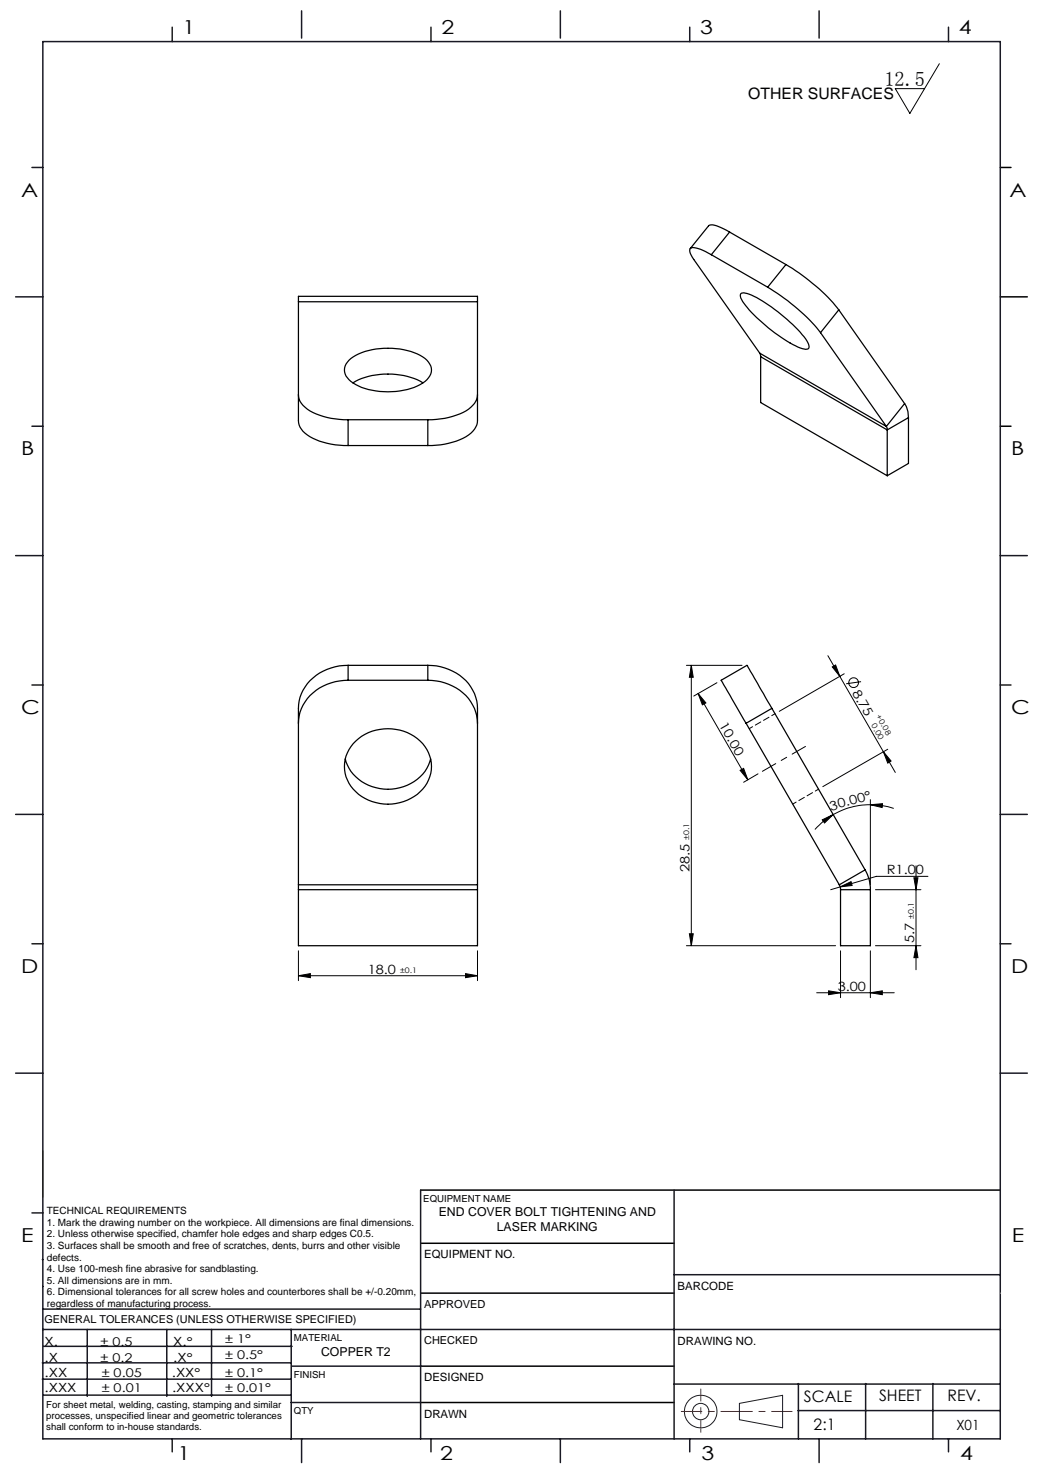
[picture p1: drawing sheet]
<svg xmlns="http://www.w3.org/2000/svg" width="210mm" height="297mm" viewBox="0 0 210 297" stroke-linecap="round" stroke-linejoin="round" font-family="sans-serif">
<g fill="none" stroke="#191924" stroke-width=".2">
<path d="M8.6 231.2v9.4M148.6 282l8.7-1.6v6.5l-8.7-1.6z"/>
<circle cx="140.8" cy="283.7" r="3.3"/>
<circle cx="140.8" cy="283.7" r="1.64"/>
</g>
<path d="M201 33.7h2.2M201 59.7h5.4M201 85.7h2.2M84.5 239.1h116.5M84.6 259.9h50.9M84.6 249.8h50.9M84.6 274.5h50.9M84.5 281.8h51" fill="none" stroke="#000" stroke-width=".3"/>
<path d="M136.9 283.6h22.3" fill="none" stroke="#f00" stroke-width=".2" stroke-dasharray="6.3 1.3 1.3 1.3" stroke-dashoffset="2.2"/>
<path d="M140.8 287.8v-8.7" fill="none" stroke="#f00" stroke-width=".2" stroke-dasharray="6.3 1.3 1.3 1.3" stroke-dashoffset="3.9"/>
<g fill="none" stroke="#191924" stroke-width=".3">
<path d="M8.6 8.4h192.4v280.7h-192.4zM34.6 5.5v2.9M60.6 2.2v5.5M86.6 5.5v2.9M112.6 2.2v5.5M138.6 5.5v2.9M164.6 2.2v5.5M190.6 5.5v2.9M6.4 33.7h2.2M3.1 59.7h5.5M6.4 85.7h2.2M3.1 111.7h5.5"/>
<path d="M201 111.7h5.4M6.4 137.7h2.2M201 137.7h2.2M3.1 163.7h5.5M201 163.7h5.4M6.4 189.6h2.2M201 189.6h2.2M3.1 215.6h5.5M201 215.6h5.4M84.5 239.1v50M135.5 239.1v50M6.4 243.7h2.2"/>
<path d="M8.5 253.1h.1M8.6 258.5h.1M135.5 256.1h65.5M8.5 277.1h49.9M8.5 273.9h49.9M8.6 267.2h192.4M8.6 263.1h75.9M8.8 270.5h49.9M17.5 267.2v13.4M33.5 267.2v13.4M42.5 267.2v13.4M58.5 267.2v22"/>
<path d="M58.6 274.5h26M135.5 278.1h65.5M160.4 278v11.1M174 278v11.1M187.5 278v11.1M8.8 280.3h49.7M34.6 289.1v2.6M58.5 281.8h26M60.6 289.1v4.8M86.6 289.1v2.6M112.6 289.1v4.8M138.6 289.1v2.6"/>
<path d="M160.4 283.5h40.5M164.6 289.1v4.8M190.6 289.1v2.6"/>
</g>
<path d="M201 259.9h.1" fill="none" stroke="#c0c0c0" stroke-width=".2"/>
<g fill="none" stroke="#000" stroke-width=".2">
<path d="M188.8 12.8l-6 10-2.9-5h5.9M137.9 133.7h11.2M138.9 133.7l.4 2.4h-.8zM138.9 133.7v56.3M140.3 139.4l10 17.3M140.3 139.4l1.6 1.8-.8 .4zM144.1 137.2l-4.7 2.7M166.4 131.8l13.5 23.4M167.3 134l.6-.4 .9 2.3zM169.7 135.4l-13.1 7.5M173 137l-3 .4M148.7 154.8l.7-.4 .9 2.3z"/>
<path d="M152.3 155.5l-2.9 1.7M177.5 151.1l1.6 1.8-.7 .4zM178.4 150.6l-13.1 7.5M165.2 164.7l2.2-1-1.7 1.7zM167.4 163.7a14.9 14.9 0 0 0-3.6 3M168.8 178.2l2.2-1 .2 .7zM168.8 178.2l-1.9 .6M174.9 161.7l2.4-.2v.8zM174.9 161.7a15.1 15.1 0 0 0-7.5 2M174.9 161.7a14.6 14.6 0 0 1 4.7 .8M174.9 160.7v17.1M175.9 178.8h9.2"/>
<path d="M183.7 176.4h.8l-.4 2.4zM184.1 174v20.9M186.5 176.1h-10.4l-7.3 2.1M60 196.1l2.4-.5v.9zM60 191.1v6M60 196.1h36M93.6 195.6l2.4 .5-2.4 .4zM96 191.1v6M137.9 190h30M138.5 187.6h.8l-.4 2.4zM164.1 199.5h15.6M166.5 199.1l2.4 .4-2.4 .4z"/>
<path d="M168.9 191.1v9.4M174.9 199.5l2.4-.4v.8zM174.9 191.1v9.4M175.9 190h9.2M184.1 190l.4 2.4h-.8z"/>
<circle cx="171.5" cy="137.2" r=".98"/>
</g>
<path d="M153.2 155l8.7-5" fill="none" stroke="#000" stroke-width=".2" stroke-dasharray="15.2 1.3 1.3 1.3" stroke-dashoffset="12.1"/>
<g fill="#000">
<path d="M138.9 133.7l.4 2.4h-.8zM138.5 187.6h.8l-.4 2.4z"/>
<path d="M167.3 134l.6-.4 .9 2.3zM177.5 151.1l1.6 1.8-.7 .4z"/>
<path d="M148.7 154.8l.7-.4 .9 2.3zM140.3 139.4l1.6 1.8-.8 .4z"/>
<path d="M174.9 161.7l2.4-.2v.8zM165.2 164.7l2.2-1-1.7 1.7z"/>
<path d="M60 196.1l2.4-.5v.9zM93.6 195.6l2.4 .5-2.4 .4zM168.8 178.2l2.4-.3-.2-.7z"/>
<path d="M174.9 199.5l2.4-.4v.8zM166.5 199.1l2.4 .4-2.4 .4z"/>
<path d="M184.1 190l.4 2.4h-.8zM183.7 176.4h.8l-.4 2.4z"/>
</g>
<g fill="none" stroke="#000" stroke-width=".25">
<path d="M142.9 51.2a7.4 7.4 0 0 0-3.9-1.4 .75 .75 0 0 0-.3 1.2l.7 1.1 13.3 18.9M142.9 51.2l11.4 6.5M146.6 46.6a7.4 7.4 0 0 0-3.9-1.4l-.3 .2-3.7 4.5M146.6 46.6l-3.7 4.6M146.6 46.6l11.3 6.6M148.9 59a3 3 0 0 1 2.6 .5 33.6 33.6 0 0 1 10.6 9l.4 .7a.67 .67 0 0 1 0 .9 .67 .67 0 0 1-.9 0 23.2 23.2 0 0 1-8.4-5.3 15.4 15.4 0 0 1-4.4-5.2zM154.3 57.7a39.8 39.8 0 0 1 10.6 9.1M157.9 53.2a38.9 38.9 0 0 1 10.7 9.1M157.9 53.2l-3.6 4.5M60 79.3a4.8 4.8 0 0 0 3.5 3.9 16.1 16.1 0 0 0 6.5 1.1M60 60.6v24a4.3 4.3 0 0 0 2.9 3.5 15.9 15.9 0 0 0 7.1 1.4M60 60.6v-1.1h36v1.1"/>
<path d="M60 60.6h36M70.1 72.4a11.4 11.4 0 0 1 7.9-2.4 11.6 11.6 0 0 1 7.8 2.4 2.63 2.63 0 0 1-.4 4.3 14.5 14.5 0 0 1-12.1 1.4 6.2 6.2 0 0 1-3.9-3l-.2-.7a2.7 2.7 0 0 1 .9-2zM70.9 76.9a14.9 14.9 0 0 1 14.1 0M96 79.3a4.3 4.3 0 0 1-3 3.6 16.2 16.2 0 0 1-7 1.4M96 60.6v24a4.8 4.8 0 0 1-3.6 3.8 16.1 16.1 0 0 1-6.4 1.1M152.7 71l.2 .7M152.7 71l25.4 14.7M152.9 71.7l25.4 14.7M152.9 71.7v9.2l25.4 14.7M164.9 66.8l13.2 18.9M168.6 62.3l-3.7 4.5M168.6 62.3l13.2 18.8"/>
<path d="M70 84.3v5.2M70 84.3h16M70 89.5h16M86 84.3v5.2M178.1 85.7l.2 .7M178.3 86.4v9.2M181.8 81.1a5.2 5.2 0 0 1 .8 2.8M181.8 81.1l-3.7 4.6M182.6 83.9l-4.3 2.5M182.6 83.9v9.2l-4.3 2.5M70 136.7a9.7 9.7 0 0 0-9.9 7.2l-.1 1.4M70 133.7a9.7 9.7 0 0 0-9.9 7.2l-.1 1.4v35.5"/>
<path d="M70 136.7h16M70 133.7v3M70 133.7h16M86 136.7a9.5 9.5 0 0 1 9.9 7.9l.1 .7M86 133.7a9.5 9.5 0 0 1 9.9 7.9l.1 36.2M86 133.7v3M69.4 152.5a8.6 8.6 0 0 0 9.4 6.1 8.5 8.5 0 0 0 7.7-6.1M71 149.4a9.5 9.5 0 0 1 14.8 1.2 7.1 7.1 0 0 1-4 10.2 9.2 9.2 0 0 1-12-4.1 6.7 6.7 0 0 1 1.2-7.3zM149.9 145.3l18.8 32.5M155.1 142.3l-5-8.6-5.2 3 5 8.6M155.1 142.3l-5.2 3M155.1 142.3l18.7 32.5"/>
<path d="M60 177.8v1M60 177.8h36M60 178.8v11.2h36v-11.2M60 178.8h36M96 177.8v1M168.7 177.8l.2 1M168.9 178.8h6M168.9 178.8v11.2h6v-11.2M173.8 174.8a7.3 7.3 0 0 1 1.1 4M173.8 174.8l-5.1 3"/>
</g>
<path d="M155.8 143.4l-5.2 3M159.3 161.6l5.2-3" fill="none" stroke="#000" stroke-width=".2" stroke-dasharray="1.3 .6" stroke-dashoffset=".5"/>
<text font-size="4.1" x="177.7" y="17.2">12.5</text>
<g font-size="3.9">
<text x="36.7" y="6.9">1</text>
<text x="88.7" y="6.9">2</text>
<text x="140.7" y="6.9">3</text>
<text x="192.7" y="6.9">4</text>
<text x="4.2" y="39.5">A</text>
<text x="202.9" y="39.5">A</text>
<text x="4.2" y="91.5">B</text>
<text x="203.2" y="91.5">B</text>
<text x="4.2" y="143.5">C</text>
<text x="203.2" y="143.5">C</text>
<text x="4.2" y="195.5">D</text>
<text x="203.2" y="195.5">D</text>
<text x="4.2" y="249.6">E</text>
<text x="203.3" y="249.6">E</text>
<text x="35.7" y="293.4">1</text>
<text x="88.4" y="293.4">2</text>
<text x="141" y="293.4">3</text>
<text x="193" y="293.4">4</text>
</g>
<g font-size="3.2">
<text x="150.4" y="20">OTHER SURFACES</text>
<text x="161.6" y="281.7">SCALE</text>
<text x="176.7" y="281.5">SHEET</text>
<text x="190.4" y="281.5">REV.</text>
<text x="163.5" y="287.4">2:1</text>
</g>
<text font-size="2.8" x="192.2" y="287.3">X01</text>
<g font-size="2.6">
<text x="171.2" y="139.2" transform="rotate(60 171.2 139.2)">8.75</text>
<text x="144.4" y="145.8" transform="rotate(60 144.4 145.8)">10.00</text>
<text x="167" y="162.9" transform="rotate(-15 167 162.9)">30.00°</text>
<text x="138.6" y="175.2" transform="rotate(-90 138.6 175.2)">28.5</text>
<text x="178.2" y="175.7">R1.00</text>
<text x="183.7" y="189.5" transform="rotate(-90 183.7 189.5)">5.7</text>
<text x="73.9" y="195.7">18.0</text>
<text x="168.3" y="199.1">3.00</text>
</g>
<g font-size="2.5">
<text x="88.2" y="244.4">END COVER BOLT TIGHTENING AND</text>
<text x="99.8" y="247.3">LASER MARKING</text>
<text x="8.9" y="273.6">.X</text>
<text x="8.9" y="270.4">X.</text>
<text x="34.8" y="273.7">.X°</text>
<text x="34.8" y="270.5">X.°</text>
<text x="64.5" y="272.4">COPPER T2</text>
<text x="9" y="276.7">.XX</text>
<text x="9" y="279.7">.XXX</text>
<text x="34.5" y="276.7">.XX°</text>
<text x="34.6" y="279.8">.XXX°</text>
</g>
<g font-size="2.4">
<text x="45.2" y="270">± 1°</text>
<text x="20.2" y="270.4">± 0.5</text>
<text x="20.2" y="273.7">± 0.2</text>
<text x="45.2" y="273.2">± 0.5°</text>
<text x="20.4" y="279.7">± 0.01</text>
<text x="20.4" y="276.7">± 0.05</text>
<text x="45.2" y="276.7">± 0.1°</text>
<text x="45.2" y="279.7">± 0.01°</text>
</g>
<g font-size="2.3">
<text x="85.2" y="252.9">EQUIPMENT NO.</text>
<text x="136.2" y="259.2">BARCODE</text>
<text x="136.2" y="270.2">DRAWING NO.</text>
<text x="85.2" y="277.6">DESIGNED</text>
<text x="85.2" y="284.9">DRAWN</text>
</g>
<g font-size="2.2">
<text x="85.2" y="262.8">APPROVED</text>
<text x="8.9" y="265.9">GENERAL TOLERANCES (UNLESS OTHERWISE SPECIFIED)</text>
<text x="85.2" y="270.1">CHECKED</text>
</g>
<g font-size="2">
<text x="9.4" y="244">TECHNICAL REQUIREMENTS</text>
<text x="9.4" y="246.3">1. Mark the drawing number on the workpiece. All dimensions are final dimensions.</text>
<text x="9.4" y="248.6">2. Unless otherwise specified, chamfer hole edges and sharp edges C0.5.</text>
<text x="9.4" y="251">3. Surfaces shall be smooth and free of scratches, dents, burrs and other visible</text>
<text x="9.4" y="253.3">defects.</text>
<text x="9.4" y="255.6">4. Use 100-mesh fine abrasive for sandblasting.</text>
<text x="9.4" y="258">5. All dimensions are in mm.</text>
<text x="9.4" y="260.3">6. Dimensional tolerances for all screw holes and counterbores shall be +/-0.20mm,</text>
<text x="9.4" y="262.6">regardless of manufacturing process.</text>
</g>
<g font-size="1.9">
<text x="85.1" y="241.5">EQUIPMENT NAME</text>
<text x="59.1" y="269.5">MATERIAL</text>
<text x="59.1" y="276.9">FINISH</text>
<text x="9.3" y="282.9">For sheet metal, welding, casting, stamping and similar</text>
<text x="9.3" y="285.2">processes, unspecified linear and geometric tolerances</text>
<text x="9.3" y="287.4">shall conform to in-house standards.</text>
<text x="59.1" y="284.2">QTY</text>
</g>
<g font-size="1.5">
<text x="176" y="144" transform="rotate(60 176 144)">+0.08</text>
<text x="175" y="145.8" transform="rotate(60 175 145.8)">0.00</text>
<text x="138.5" y="168.7" transform="rotate(-90 138.5 168.7)">±0.1</text>
<text x="183.6" y="184.6" transform="rotate(-90 183.6 184.6)">±0.1</text>
<text x="80.4" y="195.6">±0.1</text>
</g>
</svg>
